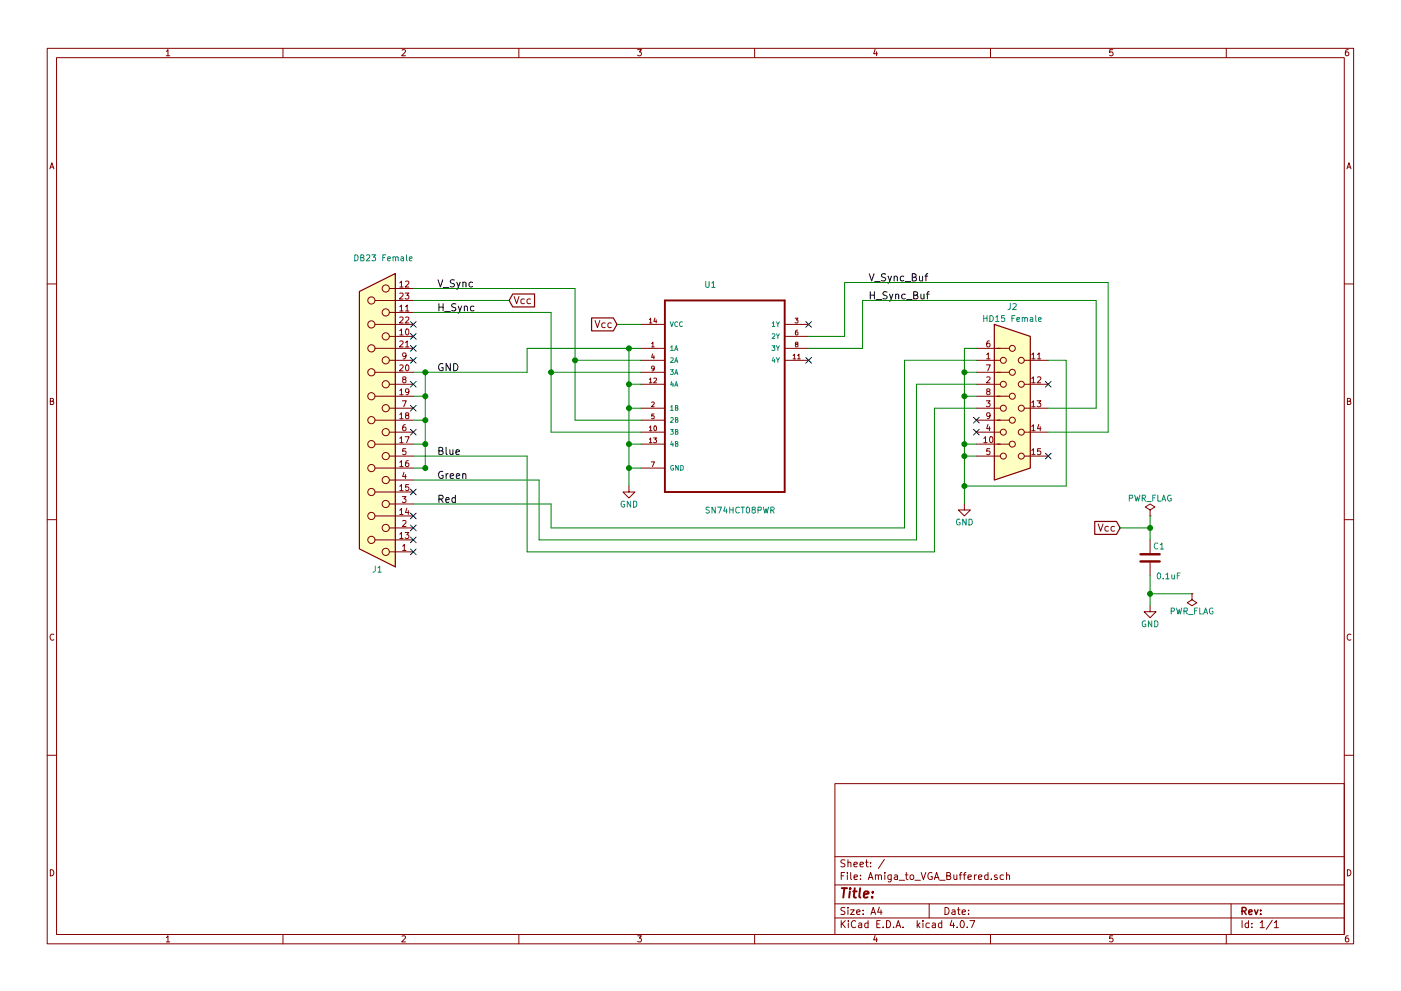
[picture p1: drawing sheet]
EESchema Schematic File Version 2
LIBS:power
LIBS:device
LIBS:switches
LIBS:relays
LIBS:motors
LIBS:transistors
LIBS:conn
LIBS:linear
LIBS:regul
LIBS:74xx
LIBS:cmos4000
LIBS:adc-dac
LIBS:memory
LIBS:xilinx
LIBS:microcontrollers
LIBS:dsp
LIBS:microchip
LIBS:analog_switches
LIBS:motorola
LIBS:texas
LIBS:intel
LIBS:audio
LIBS:interface
LIBS:digital-audio
LIBS:philips
LIBS:display
LIBS:cypress
LIBS:siliconi
LIBS:opto
LIBS:atmel
LIBS:contrib
LIBS:valves
LIBS:db23_female
LIBS:SN74HCT08PWR
LIBS:Amiga_to_VGA_Buffered-cache
EELAYER 25 0
EELAYER END
$Descr A4 11693 8268
encoding utf-8
Sheet 1 1
Title ""
Date ""
Rev ""
Comp ""
Comment1 ""
Comment2 ""
Comment3 ""
Comment4 ""
$EndDescr
$Comp
L DB15_Female_HighDensity J2
U 1 1
P 8450 3400
F 0 "J2" H 8450 4250 50  0000 C CNN
F 1 "HD15 Female" H 8450 4150 50  0000 C CNN
F 2 "conn-db15-SPC15430:conn_SPC15430" H 7500 3800 50  0001 C CNN
F 3 "" H 7500 3800 50  0001 C CNN
	1    8450 3400
	1    0    0    -1  
$EndComp
$Comp
L DB23_Female J1
U 1 1
P 3150 3400
F 0 "J1" H 3150 4750 50  0000 C CNN
F 1 "DB23 Female" H 3100 2150 50  0000 C CNN
F 2 "conn-db23_Female_Solder_Cup:conn-db23_Female_Solder_Cup" H 3150 3400 50  0001 C CNN
F 3 "" H 3150 3400 50  0001 C CNN
	1    3150 3400
	-1   0    0    1   
$EndComp
$Comp
L SN74HCT08PWR U1
U 1 1
P 6050 3200
F 0 "U1" H 5879 4007 50  0000 L BNN
F 1 "SN74HCT08PWR" H 5883 2122 50  0000 L BNN
F 2 "SOP65P640X120-14N" H 6050 3200 50  0001 L BNN
F 3 "0.14 USD" H 6050 3200 50  0001 L BNN
F 4 "Texas Instruments" H 6050 3200 50  0001 L BNN "Field4"
F 5 "IC GATE AND 4CH 2-INP 14-TSSOP" H 6050 3200 50  0001 L BNN "Field5"
F 6 "SN74HCT08PWR" H 6050 3200 50  0001 L BNN "Field6"
F 7 "TSSOP-14 Texas Instruments" H 6050 3200 50  0001 L BNN "Field7"
F 8 "Good" H 6050 3200 50  0001 L BNN "Field8"
	1    6050 3200
	1    0    0    -1  
$EndComp
Text Label 3650 4200 0    60   ~ 0
Red
Text Label 3650 4000 0    60   ~ 0
Green
Text Label 3650 3800 0    60   ~ 0
Blue
Text Label 3650 2600 0    60   ~ 0
H_Sync
$Comp
L C C1
U 1 1
P 9600 4650
F 0 "C1" H 9625 4750 50  0000 L CNN
F 1 "0.1uF" H 9650 4500 50  0000 L CNN
F 2 "Capacitors_SMD:C_1206" H 9638 4500 50  0001 C CNN
F 3 "" H 9600 4650 50  0001 C CNN
	1    9600 4650
	1    0    0    -1  
$EndComp
$Comp
L GND #PWR01
U 1 1
P 8050 4200
F 0 "#PWR01" H 8050 3950 50  0001 C CNN
F 1 "GND" H 8050 4050 50  0000 C CNN
F 2 "" H 8050 4200 50  0001 C CNN
F 3 "" H 8050 4200 50  0001 C CNN
	1    8050 4200
	1    0    0    -1  
$EndComp
NoConn ~ 8750 3200
NoConn ~ 8750 3800
NoConn ~ 8150 3600
NoConn ~ 8150 3500
NoConn ~ 3450 2700
NoConn ~ 3450 2800
NoConn ~ 3450 2900
NoConn ~ 3450 3000
NoConn ~ 3450 3200
NoConn ~ 3450 3400
NoConn ~ 3450 3600
NoConn ~ 3450 4100
NoConn ~ 3450 4300
NoConn ~ 3450 4400
NoConn ~ 3450 4500
NoConn ~ 3450 4600
$Comp
L PWR_FLAG #FLG02
U 1 1
P 9600 4300
F 0 "#FLG02" H 9600 4375 50  0001 C CNN
F 1 "PWR_FLAG" H 9600 4450 50  0000 C CNN
F 2 "" H 9600 4300 50  0001 C CNN
F 3 "" H 9600 4300 50  0001 C CNN
	1    9600 4300
	1    0    0    -1  
$EndComp
$Comp
L GND #PWR03
U 1 1
P 9600 5050
F 0 "#PWR03" H 9600 4800 50  0001 C CNN
F 1 "GND" H 9600 4900 50  0000 C CNN
F 2 "" H 9600 5050 50  0001 C CNN
F 3 "" H 9600 5050 50  0001 C CNN
	1    9600 5050
	1    0    0    -1  
$EndComp
$Comp
L PWR_FLAG #FLG04
U 1 1
P 9950 4950
F 0 "#FLG04" H 9950 5025 50  0001 C CNN
F 1 "PWR_FLAG" H 9950 5100 50  0000 C CNN
F 2 "" H 9950 4950 50  0001 C CNN
F 3 "" H 9950 4950 50  0001 C CNN
	1    9950 4950
	-1   0    0    1   
$EndComp
Text Label 7250 2350 0    60   ~ 0
V_Sync_Buf
Text Label 7250 2500 0    60   ~ 0
H_Sync_Buf
NoConn ~ 6750 2700
Text GLabel 4250 2500 2    60   Input ~ 0
Vcc
Text GLabel 5150 2700 0    60   Input ~ 0
Vcc
Text GLabel 9350 4400 0    60   Input ~ 0
Vcc
$Comp
L GND #PWR?
U 1 1
P 5250 4050
F 0 "#PWR?" H 5250 3800 50  0001 C CNN
F 1 "GND" H 5250 3900 50  0000 C CNN
F 2 "" H 5250 4050 50  0001 C CNN
F 3 "" H 5250 4050 50  0001 C CNN
	1    5250 4050
	1    0    0    -1  
$EndComp
Text Label 3650 3100 0    60   ~ 0
GND
Text Label 3650 2400 0    60   ~ 0
V_Sync
NoConn ~ 6750 3000
Connection ~ 8050 4050
Wire Wire Line
	8900 4050 8050 4050
Wire Wire Line
	8900 3000 8900 4050
Wire Wire Line
	8750 3000 8900 3000
Connection ~ 8050 3700
Wire Wire Line
	8150 3700 8050 3700
Connection ~ 8050 3300
Wire Wire Line
	8150 3300 8050 3300
Connection ~ 8050 3100
Wire Wire Line
	8150 3100 8050 3100
Connection ~ 8050 3800
Wire Wire Line
	8150 2900 8050 2900
Wire Wire Line
	8050 2900 8050 4200
Wire Wire Line
	8150 3800 8050 3800
Wire Wire Line
	3450 3300 3550 3300
Wire Wire Line
	3450 3500 3550 3500
Wire Wire Line
	3550 3900 3450 3900
Wire Wire Line
	3550 3100 3550 3900
Connection ~ 3550 3100
Connection ~ 3550 3300
Connection ~ 3550 3500
Connection ~ 3550 3700
Connection ~ 3550 3900
Wire Wire Line
	3450 2600 4600 2600
Wire Wire Line
	7800 3400 8150 3400
Wire Wire Line
	7800 4600 7800 3400
Wire Wire Line
	4400 4600 7800 4600
Wire Wire Line
	4400 3800 4400 4600
Wire Wire Line
	3450 3800 4400 3800
Wire Wire Line
	7650 3200 8150 3200
Wire Wire Line
	7650 4500 7650 3200
Wire Wire Line
	4500 4500 7650 4500
Wire Wire Line
	4500 4000 4500 4500
Wire Wire Line
	3450 4000 4500 4000
Wire Wire Line
	7550 3000 8150 3000
Wire Wire Line
	7550 4400 7550 3000
Wire Wire Line
	4600 4400 7550 4400
Wire Wire Line
	4600 4200 4600 4400
Wire Wire Line
	3450 4200 4600 4200
Wire Wire Line
	7050 2350 9250 2350
Wire Wire Line
	9250 2350 9250 3600
Wire Wire Line
	9250 3600 8750 3600
Wire Wire Line
	7200 2500 9150 2500
Wire Wire Line
	9150 2500 9150 3400
Wire Wire Line
	9150 3400 8750 3400
Wire Wire Line
	3450 2500 4250 2500
Wire Wire Line
	5150 2700 5350 2700
Connection ~ 5250 2900
Wire Wire Line
	9600 4500 9600 4300
Wire Wire Line
	9350 4400 9600 4400
Connection ~ 9600 4400
Wire Wire Line
	9600 5050 9600 4800
Wire Wire Line
	9950 4950 9600 4950
Connection ~ 9600 4950
Wire Wire Line
	5250 3900 5350 3900
Wire Wire Line
	3450 3100 4400 3100
Wire Wire Line
	4400 3100 4400 2900
Wire Wire Line
	4400 2900 5350 2900
Wire Wire Line
	3450 3700 3550 3700
Connection ~ 5250 3900
Wire Wire Line
	3450 2400 4800 2400
Wire Wire Line
	4800 2400 4800 3500
Wire Wire Line
	4800 3000 5350 3000
Wire Wire Line
	4800 3500 5350 3500
Connection ~ 4800 3000
Wire Wire Line
	7050 2350 7050 2800
Wire Wire Line
	7050 2800 6750 2800
Wire Wire Line
	4600 2600 4600 3600
Wire Wire Line
	4600 3100 5350 3100
Wire Wire Line
	4600 3600 5350 3600
Connection ~ 4600 3100
Wire Wire Line
	7200 2500 7200 2900
Wire Wire Line
	7200 2900 6750 2900
Wire Wire Line
	5350 3200 5250 3200
Wire Wire Line
	5250 2900 5250 4050
Wire Wire Line
	5250 3400 5350 3400
Connection ~ 5250 3200
Wire Wire Line
	5250 3700 5350 3700
Connection ~ 5250 3400
Connection ~ 5250 3700
$EndSCHEMATC
